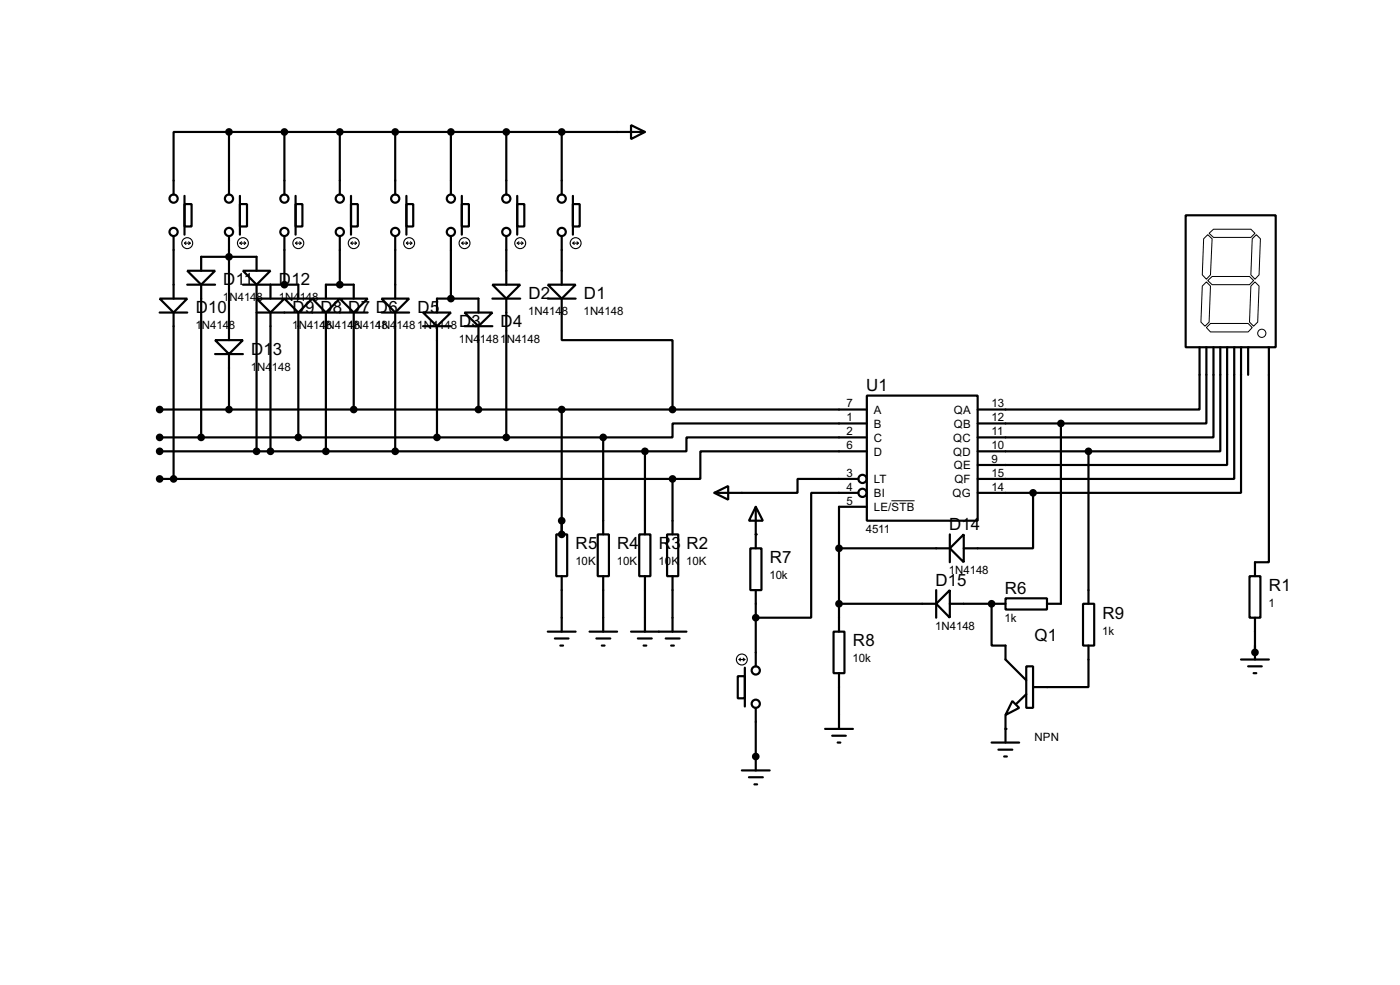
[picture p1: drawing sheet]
<svg xmlns="http://www.w3.org/2000/svg" width="256mm" height="180mm" viewBox="0 0 256 180" stroke-linecap="round" stroke-linejoin="round" font-family="sans-serif">
<g fill="none" stroke="#000" stroke-width=".4">
<path d="M33.8 37.4h1.3v4.1h-1.3zM33.8 35.9v7.1M42 24.2h-10.2v11.4M42 24.2h76.2M42 24.2v11.4M44 37.4h1.3v4.1h-1.3zM44 35.9v7.1M52.1 24.2v11.4M54.2 37.4h1.2v4.1h-1.2zM54.2 35.9v7.1M62.3 24.2v11.4M64.3 37.4h1.3v4.1h-1.3z"/>
<path d="M64.3 35.9v7.1M72.4 24.2v11.4M74.5 37.4h1.2v4.1h-1.2zM74.5 35.9v7.1M82.6 24.2v11.4M84.6 37.4h1.3v4.1h-1.3zM84.6 35.9v7.1M92.8 24.2v11.4M94.8 37.4h1.3v4.1h-1.3zM94.8 35.9v7.1M102.9 24.2v11.4M105 37.4h1.2v4.1h-1.2z"/>
<path d="M105 35.9v7.1M115.6 22.9l2.6 1.3-2.6 1.3zM217.2 39.4h16.5v24.2h-16.5zM29.3 54.7h5l-2.5 2.5zM29.3 57.2h5M31.8 43.2v11.5M31.8 57.2v30.5M34.3 49.6h5.1l-2.5 2.5zM34.3 52.1h5.1M36.9 49.6v-2.6h10.1v2.6M36.9 52.1v28M42 43.2v19.1"/>
<path d="M44.5 49.6h5.1l-2.6 2.5zM44.5 52.1h10.2v2.6M47 54.7h5.1l-2.5 2.5zM47 52.1v30.5M47 57.2h20.4M49.6 52.1v2.6M49.6 57.2v25.4M52.1 54.7h5.1l-2.5 2.5zM52.1 43.2v8.9M54.7 57.2v22.9M57.2 54.7h5.1l-2.6 2.5zM59.7 54.7v-2.6h5.1v2.6"/>
<path d="M59.7 57.2v25.4M62.3 54.7h5.1l-2.6 2.5zM62.3 43.2v8.9M64.8 57.2v17.8M69.9 54.7h5.1l-2.6 2.5zM69.9 57.2h5.1M72.4 43.2v11.5M72.4 57.2v25.4M77.5 57.2h5.1l-2.5 2.5zM77.5 59.7h5.1M80.1 57.2v-2.5h7.6v2.5M80.1 59.7v20.4"/>
<path d="M82.6 43.2v11.5M85.1 57.2h5.1l-2.5 2.5zM85.1 59.7h5.1M87.7 59.7v15.3M90.2 52.1h5.1l-2.5 2.6zM90.2 54.7h5.1M92.8 43.2v8.9M92.8 54.7v25.4M100.4 52.1h5.1l-2.6 2.6zM100.4 54.7h5.1M102.9 54.7v7.6h20.3v12.7M102.9 43.2v8.9"/>
<path d="M29.3 75h129.5M39.4 62.3h5.1l-2.5 2.5zM39.4 64.8h5.1M42 64.8v10.2M102.9 75v22.8M158.8 72.4h20.3v22.9h-20.3zM158.8 77.5h-35.6v2.6h-12.7M179.1 77.5h15.3M194.4 77.5v33h-2.6M219.8 63.6v11.4h-40.7M221 63.6v13.9h-26.6M222.3 63.6v16.5h-43.2"/>
<path d="M223.6 63.6v19h-24.2M224.8 63.6v21.5h-45.7M226.1 63.6v24.1h-47M227.4 63.6v26.6h-38.1M228.7 63.6v5M232.5 63.6v39.3h-2.6v2.6M29.3 80.1h81.2M29.3 82.6h88.9M29.3 87.7h93.9M101.9 97.8h2v7.7h-2zM109.5 97.8h2.1v7.7h-2.1zM110.5 80.1v17.7"/>
<path d="M117.1 97.8h2.1v7.7h-2.1zM118.2 82.6v15.2M122.2 97.8h2.1v7.7h-2.1zM123.2 87.7v10.1M130.9 90.2l2.5-1.2v2.5zM138.5 92.8l1.3 2.5h-2.6zM138.5 92.8v7.6M157.3 87.7h-11.2v2.5h-15.2M157.3 90.2h-8.7v22.9h-10.1M158.8 80.1h-33v2.5h-7.6M158.8 82.6h-30.5v5.1h-5.1M158.8 92.8h-5.1v22.8"/>
<path d="M174 97.8v5.1M179.1 82.6h20.3M179.1 90.2h10.2M189.3 90.2v10.2h-12.7M199.4 82.6v27.9M100.4 115.6h5.1M101.7 116.9h2.5M102.7 118.2h.5M102.9 105.5v10.1M108 115.6h5.1M109.3 116.9h2.5M110.3 118.2h.5"/>
<path d="M110.5 105.5v10.1M115.6 115.6h10.2M116.9 116.9h2.5M117.9 118.2h.5M118.2 105.5v10.1M122 116.9h2.5M123 118.2h.5M123.2 105.5v10.1M137.5 100.4h2v7.6h-2zM138.5 108v14M152.7 115.6h2v7.6h-2zM153.7 100.4h20.3"/>
<path d="M153.7 110.5h17.8M171.5 110.5l2.5-2.5v5.1zM171.5 108v5.1M174 100.4l2.6-2.6v5.1zM174 110.5h10.2M181.7 110.5v7.7h2.5v2.5l3.8 3.8M184.2 109.5h7.6v2.1h-7.6zM198.4 110.5h2.1v7.7h-2.1zM199.4 118.2v7.6h-10.1M228.9 105.5h2v7.6h-2zM229.9 113.1v7.6M135.2 123.8h1.3v4h-1.3z"/>
<path d="M136.5 122.2v7.1M138.5 129.6v11.4M151.2 133.4h5.1M152.5 134.7h2.5M153.5 135.9h.5M153.7 123.2v10.2M181.7 135.9h5M182.9 137.2h2.6M184 138.5h.5M184.2 130.9v5M185.5 128.3l1.2 1.3-2.5 1.3zM188 122h1.3v7.6h-1.3z"/>
<path d="M188 127.1l-1.8 1.7M227.4 120.7h5.1M228.7 122h2.5M229.7 123.2h.5M135.9 141h5.1M137.2 142.3h2.6M138.2 143.6h.5"/>
<circle cx="31.8" cy="36.4" r=".75"/>
<circle cx="41.9" cy="36.4" r=".75"/>
<circle cx="52.1" cy="36.4" r=".75"/>
<circle cx="62.2" cy="36.4" r=".75"/>
<circle cx="72.4" cy="36.4" r=".75"/>
<circle cx="82.6" cy="36.4" r=".75"/>
<circle cx="92.7" cy="36.4" r=".75"/>
<circle cx="102.9" cy="36.4" r=".75"/>
<circle cx="31.8" cy="42.5" r=".75"/>
<circle cx="41.9" cy="42.5" r=".75"/>
<circle cx="52.1" cy="42.5" r=".75"/>
<circle cx="62.2" cy="42.5" r=".75"/>
<circle cx="72.4" cy="42.5" r=".75"/>
<circle cx="82.6" cy="42.5" r=".75"/>
<circle cx="92.7" cy="42.5" r=".75"/>
<circle cx="102.9" cy="42.5" r=".75"/>
<circle cx="158" cy="90.2" r=".75"/>
<circle cx="158" cy="87.7" r=".75"/>
<circle cx="138.4" cy="128.8" r=".75"/>
<circle cx="138.4" cy="122.7" r=".75"/>
</g>
<g fill="#000">
<circle cx="102.9" cy="95.3" r=".2"/>
<circle cx="138.5" cy="97.8" r=".2"/>
<circle cx="181.7" cy="110.5" r=".2"/>
<circle cx="138.5" cy="138.5" r=".2"/>
<circle cx="184.2" cy="133.4" r=".2"/>
</g>
<g fill="none" stroke="#000" stroke-width=".18">
<path d="M220.3 52.4l.7-.8 .8 .8-.3 6.6-.7 .7-.8-.7zM220.5 43.7l.8-.7 .8 .7-.3 6.6-.8 .8-.7-.8zM221 60l.8-.8h6.9l.7 .8-.7 .8h-6.9zM221.3 51.4l.8-.8h6.8l.8 .8-.8 .7h-6.8zM221.5 42.7l.8-.7h6.9l.7 .7-.7 .8h-6.9zM229.2 52.4l.7-.8 .8 .8-.3 6.6-.7 .7-.8-.7zM229.4 43.7l.8-.7 .7 .7-.2 6.6-.8 .8-.7-.8zM163.3 91.7h4.3"/>
<circle cx="231.1" cy="61" r=".75"/>
</g>
<g fill="#000" stroke="#000" stroke-width=".4">
<circle cx="41.9" cy="24.2" r=".5"/>
<circle cx="52.1" cy="24.2" r=".5"/>
<circle cx="62.2" cy="24.2" r=".5"/>
<circle cx="72.4" cy="24.2" r=".5"/>
<circle cx="82.6" cy="24.2" r=".5"/>
<circle cx="92.7" cy="24.2" r=".5"/>
<circle cx="102.9" cy="24.2" r=".5"/>
<circle cx="41.9" cy="47" r=".5"/>
<circle cx="52.1" cy="52.1" r=".5"/>
<circle cx="62.2" cy="52.1" r=".5"/>
<circle cx="82.6" cy="54.7" r=".5"/>
<circle cx="29.2" cy="75" r=".5"/>
<circle cx="41.9" cy="75" r=".5"/>
<circle cx="64.8" cy="75" r=".5"/>
<circle cx="87.6" cy="75" r=".5"/>
<circle cx="102.9" cy="75" r=".5"/>
<circle cx="123.2" cy="75" r=".5"/>
<circle cx="194.3" cy="77.5" r=".5"/>
<circle cx="29.2" cy="80.1" r=".5"/>
<circle cx="29.2" cy="82.6" r=".5"/>
<circle cx="29.2" cy="87.7" r=".5"/>
<circle cx="31.8" cy="87.7" r=".5"/>
<circle cx="36.8" cy="80.1" r=".5"/>
<circle cx="47" cy="82.6" r=".5"/>
<circle cx="49.5" cy="82.6" r=".5"/>
<circle cx="54.6" cy="80.1" r=".5"/>
<circle cx="59.7" cy="82.6" r=".5"/>
<circle cx="72.4" cy="82.6" r=".5"/>
<circle cx="80" cy="80.1" r=".5"/>
<circle cx="92.7" cy="80.1" r=".5"/>
<circle cx="102.9" cy="97.8" r=".5"/>
<circle cx="102.9" cy="95.3" r=".5"/>
<circle cx="110.5" cy="80.1" r=".5"/>
<circle cx="118.1" cy="82.6" r=".5"/>
<circle cx="123.2" cy="87.7" r=".5"/>
<circle cx="189.2" cy="90.2" r=".5"/>
<circle cx="199.4" cy="82.6" r=".5"/>
<circle cx="138.4" cy="113.1" r=".5"/>
<circle cx="153.7" cy="110.5" r=".5"/>
<circle cx="153.7" cy="100.4" r=".5"/>
<circle cx="181.6" cy="110.5" r=".5"/>
<circle cx="229.9" cy="119.4" r=".5"/>
<circle cx="138.4" cy="138.5" r=".5"/>
</g>
<g fill="none" stroke="#000" stroke-width=".2">
<path d="M33.8 44.5h1.1M33.8 44.5l.3 .3M34.1 44.3l-.3 .2M34.6 44.3l.3 .2M34.9 44.5l-.3 .3M44 44.5h1M44 44.5l.3 .3M44.3 44.3l-.3 .2M44.8 44.3l.2 .2M45 44.5l-.2 .3M54.2 44.5h1M54.2 44.5l.2 .3"/>
<path d="M54.4 44.3l-.2 .2M54.9 44.3l.3 .2M55.2 44.5l-.3 .3M64.3 44.5h1M64.3 44.5l.3 .3M64.6 44.3l-.3 .2M65.1 44.3l.2 .2M65.3 44.5l-.2 .3M74.5 44.5h1M74.5 44.5l.2 .3M74.7 44.3l-.2 .2M75.2 44.3l.3 .2"/>
<path d="M75.5 44.5l-.3 .3M84.6 44.5h1.1M84.6 44.5l.3 .3M84.9 44.3l-.3 .2M85.4 44.3l.3 .2M85.7 44.5l-.3 .3M94.8 44.5h1M94.8 44.5l.3 .3M95.1 44.3l-.3 .2M95.6 44.3l.2 .2M95.8 44.5l-.2 .3M105 44.5h1"/>
<path d="M105 44.5l.2 .3M105.2 44.3l-.2 .2M105.7 44.3l.3 .2M106 44.5l-.3 .3M135.4 120.7h1.1M135.4 120.7l.3 .3M135.7 120.5l-.3 .2M136.2 120.5l.3 .2M136.5 120.7l-.3 .3"/>
<circle cx="34.3" cy="44.5" r="1"/>
<circle cx="44.5" cy="44.5" r="1"/>
<circle cx="54.6" cy="44.5" r="1"/>
<circle cx="64.8" cy="44.5" r="1"/>
<circle cx="74.9" cy="44.5" r="1"/>
<circle cx="85.1" cy="44.5" r="1"/>
<circle cx="95.3" cy="44.5" r="1"/>
<circle cx="105.4" cy="44.5" r="1"/>
<circle cx="135.9" cy="120.7" r="1"/>
</g>
<g font-size="3.5">
<text x="40.9" y="52.2">D11</text>
<text x="51.1" y="52.2">D1</text>
<text x="55.1" y="52.2">2</text>
<text x="35.9" y="57.4">D10</text>
<text x="53.6" y="57.4">D9 D8 D7 D6</text>
<text x="76.5" y="57.4">D5</text>
<text x="84.1" y="59.9">D3</text>
<text x="91.7" y="59.9">D4</text>
<text x="96.8" y="54.8">D2</text>
<text x="107" y="54.8">D1</text>
<text x="46" y="64.9">D1</text>
<text x="50" y="64.9">3</text>
<text x="158.7" y="71.6">U1</text>
<text x="105.5" y="100.5">R5</text>
<text x="113.1" y="100.5">R4</text>
<text x="120.7" y="100.5">R</text>
<text x="123" y="100.5">3</text>
<text x="125.8" y="100.5">R2</text>
<text x="173.9" y="97">D14</text>
<text x="141" y="103.1">R7</text>
<text x="171.4" y="107.2">D15</text>
<text x="184.1" y="108.7">R6</text>
<text x="202" y="113.2">R9</text>
<text x="232.5" y="108.2">R1</text>
<text x="156.3" y="118.3">R8</text>
<text x="189.5" y="117.4">Q1</text>
</g>
<g font-size="2.4">
<text x="40.9" y="55.2">1</text>
<text x="42" y="55.2">N4148</text>
<text x="51.1" y="55.2">1N4148</text>
<text x="96.8" y="57.7">1N414</text>
<text x="102.9" y="57.7">8</text>
<text x="106.9" y="57.7">1N4148</text>
<text x="35.8" y="60.3">1</text>
<text x="37" y="60.3">N4148</text>
<text x="53.6" y="60.3">1</text>
<text x="54.7" y="60.3">N4148N4148N4148</text>
<text x="58.7" y="60.3">1</text>
<text x="63.8" y="60.3">1</text>
<text x="68.8" y="60.3">1N4</text>
<text x="72.7" y="60.3">1481N4</text>
<text x="80.3" y="60.3">148</text>
<text x="84.1" y="62.8">1N4</text>
<text x="87.9" y="62.8">1481</text>
<text x="92.8" y="62.8">N4148</text>
<text x="45.9" y="67.9">1</text>
<text x="47.1" y="67.9">N4</text>
<text x="49.8" y="67.9">148</text>
<text x="155.1" y="74.6">7</text>
<text x="155.1" y="77.1">1</text>
<text x="160.1" y="75.8">A</text>
<text x="174.7" y="75.8">QA</text>
<text x="181.7" y="74.6">13</text>
<text x="181.7" y="77.1">12</text>
<text x="155.1" y="79.7">2</text>
<text x="155.1" y="82.2">6</text>
<text x="160.1" y="78.3">B</text>
<text x="160.1" y="80.8">C</text>
<text x="160.1" y="83.4">D</text>
<text x="174.6" y="80.8">QC</text>
<text x="174.6" y="83.4">QD</text>
<text x="174.7" y="78.3">QB</text>
<text x="181.7" y="79.7">11</text>
<text x="181.7" y="82.2">10</text>
<text x="155.1" y="87.3">3</text>
<text x="155.1" y="89.8">4</text>
<text x="160.1" y="88.5">LT</text>
<text x="174.7" y="85.9">QE</text>
<text x="174.8" y="88.5">QF</text>
<text x="181.7" y="84.7">9</text>
<text x="181.7" y="87.3">15</text>
<text x="181.7" y="89.8">14</text>
<text x="155.1" y="92.4">5</text>
<text x="160.1" y="91">BI</text>
<text x="160.1" y="93.6">LE/STB</text>
<text x="174.5" y="91">QG</text>
<text x="158.6" y="97.5">4511</text>
<text x="105.4" y="103.5">10K</text>
<text x="113" y="103.5">10K</text>
<text x="120.7" y="103.5">10K</text>
<text x="125.7" y="103.5">10K</text>
<text x="141" y="106">10k</text>
<text x="173.8" y="105.1">1N4148</text>
<text x="184" y="113.8">1k</text>
<text x="232.4" y="111.1">1</text>
<text x="171.3" y="115.3">1N4148</text>
<text x="201.9" y="116.2">1k</text>
<text x="156.2" y="121.2">10k</text>
<text x="189.5" y="135.6">NPN</text>
</g>
</svg>
